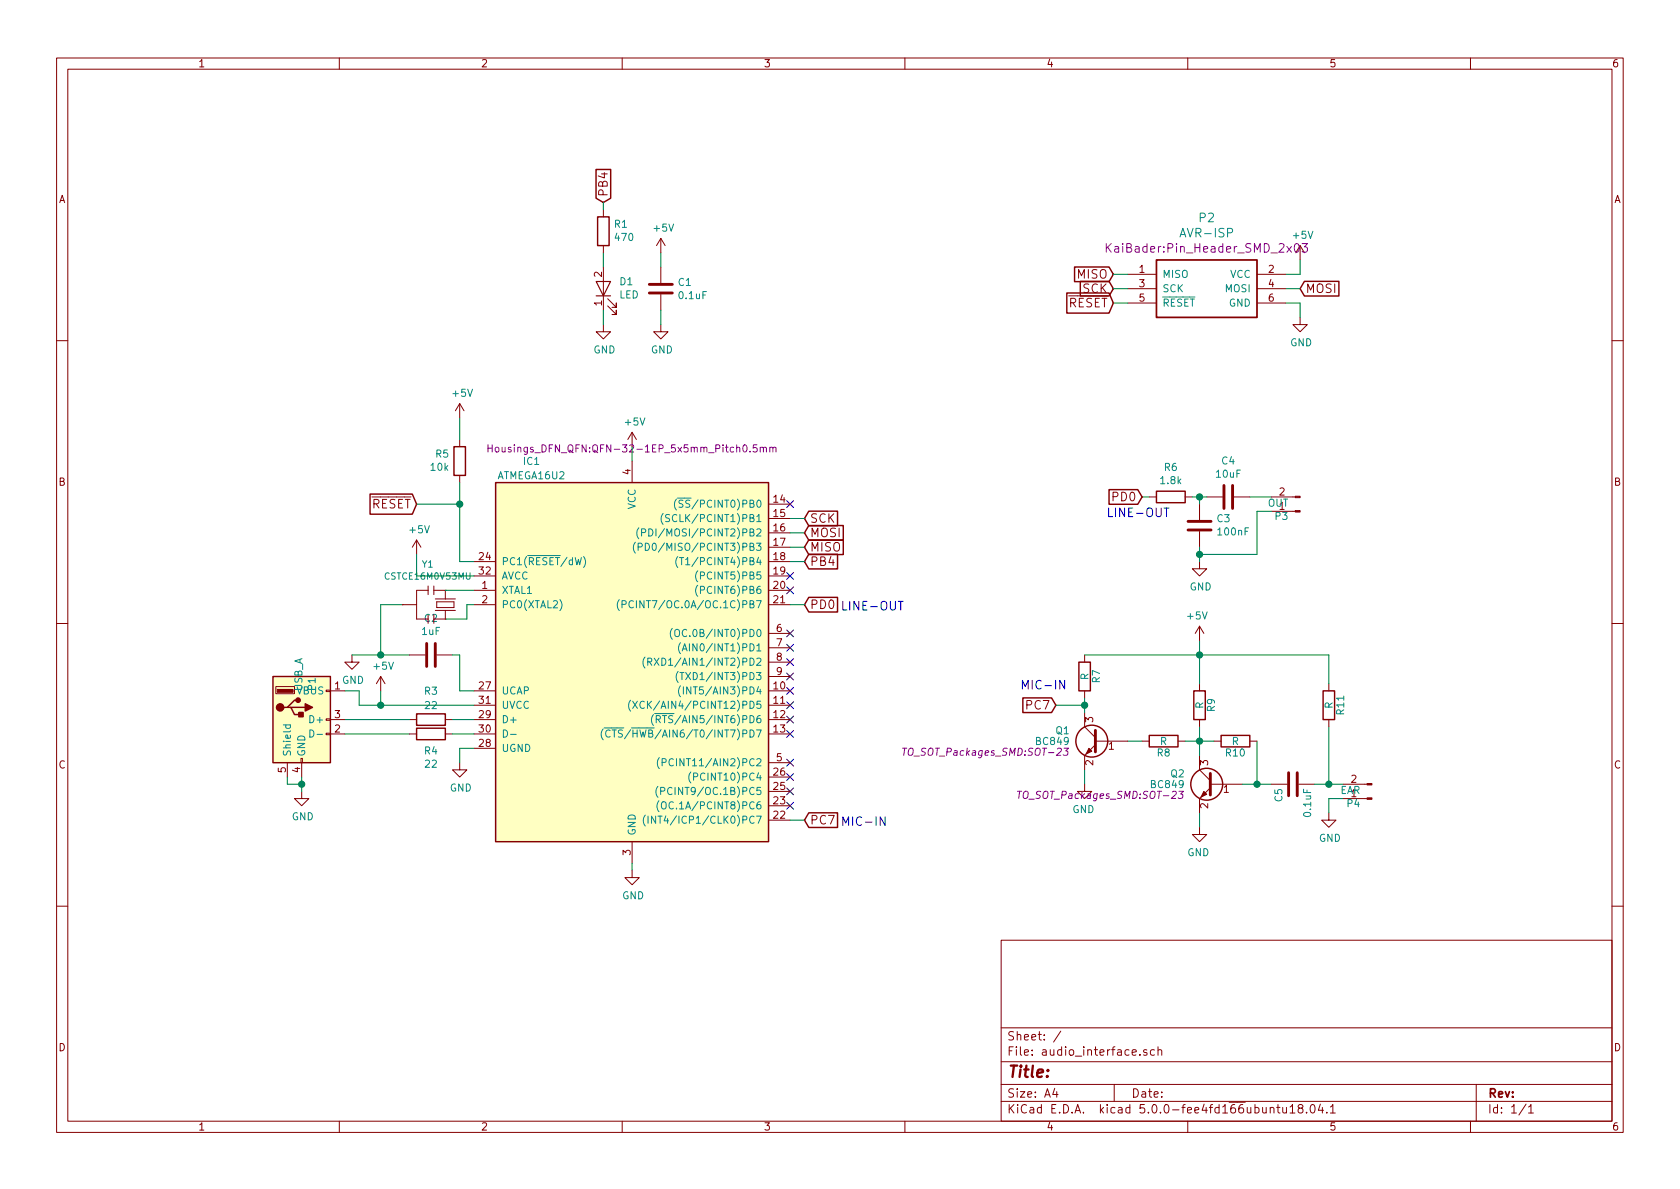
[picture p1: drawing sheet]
EESchema Schematic File Version 4
LIBS:audio_interface-cache
EELAYER 26 0
EELAYER END
$Descr A4 11693 8268
encoding utf-8
Sheet 1 1
Title ""
Date ""
Rev ""
Comp ""
Comment1 ""
Comment2 ""
Comment3 ""
Comment4 ""
$EndDescr
$Comp
L audio_interface-rescue:USB_A P1
U 1 1
P 2100 5000
F 0 "P1" V 2170 5194 50  0000 L CNN
F 1 "USB_A" V 2078 5194 50  0000 L CNN
F 2 "KaiBader:USB_A_MALE" V 2050 4900 50  0001 C CNN
F 3 "" V 2050 4900 50  0000 C CNN
	1    2100 5000
	1    0    0    -1  
$EndComp
$Comp
L audio_interface-rescue:+5V #PWR01
U 1 1
P 9050 1800
F 0 "#PWR01" H 9050 1650 50  0001 C CNN
F 1 "+5V" H 9068 1974 50  0000 C CNN
F 2 "" H 9050 1800 50  0000 C CNN
F 3 "" H 9050 1800 50  0000 C CNN
	1    9050 1800
	1    0    0    -1  
$EndComp
$Comp
L audio_interface-rescue:GND #PWR02
U 1 1
P 9050 2200
F 0 "#PWR02" H 9050 1950 50  0001 C CNN
F 1 "GND" H 9058 2026 50  0000 C CNN
F 2 "" H 9050 2200 50  0000 C CNN
F 3 "" H 9050 2200 50  0000 C CNN
	1    9050 2200
	1    0    0    -1  
$EndComp
$Comp
L KaiBader:AVR-ISP P2
U 1 1
P 7850 1900
F 0 "P2" H 8400 2296 60  0000 C CNN
F 1 "AVR-ISP" H 8400 2190 60  0000 C CNN
F 2 "KaiBader:Pin_Header_SMD_2x03" H 8400 2084 60  0000 C CNN
F 3 "" H 8050 2150 60  0000 C CNN
	1    7850 1900
	1    0    0    -1  
$EndComp
Text GLabel 7750 2100 0    60   Input ~ 0
~RESET
$Comp
L Connector:Conn_01x02_Male P3
U 1 1
P 9050 3550
F 0 "P3" H 9128 3588 50  0000 L CNN
F 1 "OUT" H 9128 3496 50  0000 L CNN
F 2 "Pin_Headers:Pin_Header_Straight_1x02" H 9050 3550 50  0001 C CNN
F 3 "" H 9050 3550 50  0000 C CNN
	1    9050 3550
	-1   0    0    1   
$EndComp
$Comp
L audio_interface-rescue:R R6
U 1 1
P 8150 3450
F 0 "R6" V 7942 3450 50  0000 C CNN
F 1 "1.8k" V 8034 3450 50  0000 C CNN
F 2 "Resistors_SMD:R_0603_HandSoldering" V 8080 3450 50  0001 C CNN
F 3 "" H 8150 3450 50  0000 C CNN
	1    8150 3450
	0    1    1    0   
$EndComp
$Comp
L audio_interface-rescue:C C4
U 1 1
P 8550 3450
F 0 "C4" V 8297 3450 50  0000 C CNN
F 1 "10uF" V 8389 3450 50  0000 C CNN
F 2 "Capacitors_SMD:C_0603_HandSoldering" H 8588 3300 50  0001 C CNN
F 3 "" H 8550 3450 50  0000 C CNN
	1    8550 3450
	0    1    1    0   
$EndComp
$Comp
L audio_interface-rescue:C C3
U 1 1
P 8350 3650
F 0 "C3" H 8235 3604 50  0000 R CNN
F 1 "100nF" H 8235 3696 50  0000 R CNN
F 2 "Capacitors_SMD:C_0603_HandSoldering" H 8388 3500 50  0001 C CNN
F 3 "" H 8350 3650 50  0000 C CNN
	1    8350 3650
	-1   0    0    1   
$EndComp
$Comp
L audio_interface-rescue:GND #PWR03
U 1 1
P 8350 3900
F 0 "#PWR03" H 8350 3650 50  0001 C CNN
F 1 "GND" H 8358 3726 50  0000 C CNN
F 2 "" H 8350 3900 50  0000 C CNN
F 3 "" H 8350 3900 50  0000 C CNN
	1    8350 3900
	1    0    0    -1  
$EndComp
Text Notes 7700 3600 0    60   ~ 0
LINE-OUT
$Comp
L audio_interface-rescue:R R3
U 1 1
P 3000 5000
F 0 "R3" V 2800 5000 50  0000 C CNN
F 1 "22" V 2900 5000 50  0000 C CNN
F 2 "Resistors_SMD:R_0603_HandSoldering" V 2930 5000 50  0001 C CNN
F 3 "" H 3000 5000 50  0000 C CNN
	1    3000 5000
	0    1    1    0   
$EndComp
$Comp
L audio_interface-rescue:R R4
U 1 1
P 3000 5100
F 0 "R4" V 3116 5100 50  0000 C CNN
F 1 "22" V 3208 5100 50  0000 C CNN
F 2 "Resistors_SMD:R_0603_HandSoldering" V 2930 5100 50  0001 C CNN
F 3 "" H 3000 5100 50  0000 C CNN
	1    3000 5100
	0    1    1    0   
$EndComp
$Comp
L audio_interface-rescue:GND #PWR04
U 1 1
P 3200 5300
F 0 "#PWR04" H 3200 5050 50  0001 C CNN
F 1 "GND" H 3208 5126 50  0000 C CNN
F 2 "" H 3200 5300 50  0000 C CNN
F 3 "" H 3200 5300 50  0000 C CNN
	1    3200 5300
	1    0    0    -1  
$EndComp
$Comp
L audio_interface-rescue:GND #PWR05
U 1 1
P 4400 6050
F 0 "#PWR05" H 4400 5800 50  0001 C CNN
F 1 "GND" H 4408 5876 50  0000 C CNN
F 2 "" H 4400 6050 50  0000 C CNN
F 3 "" H 4400 6050 50  0000 C CNN
	1    4400 6050
	1    0    0    -1  
$EndComp
$Comp
L audio_interface-rescue:C C2
U 1 1
P 3000 4550
F 0 "C2" V 3252 4550 50  0000 C CNN
F 1 "1uF" V 3161 4550 50  0000 C CNN
F 2 "Capacitors_SMD:C_0603_HandSoldering" H 3038 4400 50  0001 C CNN
F 3 "" H 3000 4550 50  0000 C CNN
	1    3000 4550
	0    -1   -1   0   
$EndComp
$Comp
L audio_interface-rescue:+5V #PWR06
U 1 1
P 2650 4800
F 0 "#PWR06" H 2650 4650 50  0001 C CNN
F 1 "+5V" H 2668 4974 50  0000 C CNN
F 2 "" H 2650 4800 50  0000 C CNN
F 3 "" H 2650 4800 50  0000 C CNN
	1    2650 4800
	1    0    0    -1  
$EndComp
Text GLabel 2900 3500 0    60   Input ~ 0
~RESET
$Comp
L audio_interface-rescue:GND #PWR07
U 1 1
P 2450 4550
F 0 "#PWR07" H 2450 4300 50  0001 C CNN
F 1 "GND" H 2458 4376 50  0000 C CNN
F 2 "" H 2450 4550 50  0000 C CNN
F 3 "" H 2450 4550 50  0000 C CNN
	1    2450 4550
	1    0    0    -1  
$EndComp
$Comp
L audio_interface-rescue:+5V #PWR08
U 1 1
P 3200 2900
F 0 "#PWR08" H 3200 2750 50  0001 C CNN
F 1 "+5V" H 3218 3074 50  0000 C CNN
F 2 "" H 3200 2900 50  0000 C CNN
F 3 "" H 3200 2900 50  0000 C CNN
	1    3200 2900
	1    0    0    -1  
$EndComp
$Comp
L audio_interface-rescue:R R5
U 1 1
P 3200 3200
F 0 "R5" H 3270 3154 50  0000 L CNN
F 1 "10k" H 3270 3246 50  0000 L CNN
F 2 "Resistors_SMD:R_0603_HandSoldering" V 3130 3200 50  0001 C CNN
F 3 "" H 3200 3200 50  0000 C CNN
	1    3200 3200
	-1   0    0    1   
$EndComp
$Comp
L audio_interface-rescue:+5V #PWR09
U 1 1
P 4400 3100
F 0 "#PWR09" H 4400 2950 50  0001 C CNN
F 1 "+5V" H 4418 3274 50  0000 C CNN
F 2 "" H 4400 3100 50  0000 C CNN
F 3 "" H 4400 3100 50  0000 C CNN
	1    4400 3100
	1    0    0    -1  
$EndComp
Text GLabel 5600 3900 2    60   Input ~ 0
PB4
$Comp
L audio_interface-rescue:C C1
U 1 1
P 4600 2000
F 0 "C1" H 4715 2046 50  0000 L CNN
F 1 "0.1uF" H 4715 1954 50  0000 L CNN
F 2 "Capacitors_SMD:C_0603_HandSoldering" H 4638 1850 50  0001 C CNN
F 3 "" H 4600 2000 50  0000 C CNN
	1    4600 2000
	1    0    0    -1  
$EndComp
$Comp
L audio_interface-rescue:GND #PWR010
U 1 1
P 4600 2250
F 0 "#PWR010" H 4600 2000 50  0001 C CNN
F 1 "GND" H 4608 2076 50  0000 C CNN
F 2 "" H 4600 2250 50  0000 C CNN
F 3 "" H 4600 2250 50  0000 C CNN
	1    4600 2250
	1    0    0    -1  
$EndComp
$Comp
L audio_interface-rescue:+5V #PWR011
U 1 1
P 4600 1750
F 0 "#PWR011" H 4600 1600 50  0001 C CNN
F 1 "+5V" H 4618 1924 50  0000 C CNN
F 2 "" H 4600 1750 50  0000 C CNN
F 3 "" H 4600 1750 50  0000 C CNN
	1    4600 1750
	1    0    0    -1  
$EndComp
Text GLabel 7750 2000 0    60   Input ~ 0
SCK
Text GLabel 7750 1900 0    60   Input ~ 0
MISO
Text GLabel 9050 2000 2    60   Input ~ 0
MOSI
Text GLabel 5600 3700 2    60   Input ~ 0
MOSI
Text GLabel 5600 3800 2    60   Input ~ 0
MISO
Text GLabel 5600 3600 2    60   Input ~ 0
SCK
Text GLabel 5600 5700 2    60   Input ~ 0
PC7
Text GLabel 5600 4200 2    60   Input ~ 0
PD0
Text GLabel 7950 3450 0    60   Input ~ 0
PD0
Text Notes 5850 5750 0    60   ~ 0
MIC-IN
Text Notes 5850 4250 0    60   ~ 0
LINE-OUT
$Comp
L KaiBader:CSTCE16M0V53MU Y1
U 1 1
P 3100 4200
F 0 "Y1" H 2978 4484 45  0000 C CNN
F 1 "CSTCE16M0V53MU" H 2978 4400 45  0000 C CNN
F 2 "KaiBader:CSTCE16M0V53" H 3000 4350 20  0001 C CNN
F 3 "" H 3100 4200 60  0000 C CNN
	1    3100 4200
	1    0    0    -1  
$EndComp
NoConn ~ 5500 3500
NoConn ~ 5500 4100
NoConn ~ 5500 4800
NoConn ~ 5500 4900
NoConn ~ 5500 5000
NoConn ~ 5500 5100
NoConn ~ 5500 5300
NoConn ~ 5500 5400
NoConn ~ 5500 5500
NoConn ~ 5500 5600
NoConn ~ 5500 4500
NoConn ~ 5500 4600
NoConn ~ 5500 4700
NoConn ~ 5500 4400
$Comp
L audio_interface-rescue:ATMEGA16U2-AU IC1
U 1 1
P 4400 4600
F 0 "IC1" H 3700 6000 50  0000 C CNN
F 1 "ATMEGA16U2" H 3700 5900 50  0000 C CNN
F 2 "Housings_DFN_QFN:QFN-32-1EP_5x5mm_Pitch0.5mm" H 4400 6087 50  0000 C CNN
F 3 "http://www.atmel.com/Images/doc7799.pdf" H 4500 3150 50  0001 C CNN
	1    4400 4600
	1    0    0    -1  
$EndComp
$Comp
L audio_interface-rescue:+5V #PWR012
U 1 1
P 2900 3850
F 0 "#PWR012" H 2900 3700 50  0001 C CNN
F 1 "+5V" H 2918 4024 50  0000 C CNN
F 2 "" H 2900 3850 50  0000 C CNN
F 3 "" H 2900 3850 50  0000 C CNN
	1    2900 3850
	1    0    0    -1  
$EndComp
Wire Wire Line
	8950 1900 9050 1900
Wire Wire Line
	9050 1900 9050 1800
Wire Wire Line
	7750 2100 7850 2100
Wire Wire Line
	8300 3450 8350 3450
Wire Wire Line
	8350 3500 8350 3450
Connection ~ 8350 3450
Wire Wire Line
	8700 3450 8850 3450
Wire Wire Line
	8350 3800 8350 3850
Wire Wire Line
	8000 3450 7950 3450
Wire Wire Line
	4400 6000 4400 6050
Wire Wire Line
	3300 5200 3200 5200
Wire Wire Line
	3200 5200 3200 5300
Wire Wire Line
	3300 5100 3150 5100
Wire Wire Line
	3300 5000 3150 5000
Wire Wire Line
	3200 4550 3200 4800
Wire Wire Line
	3200 4800 3300 4800
Wire Wire Line
	2400 5100 2850 5100
Wire Wire Line
	2400 5000 2850 5000
Wire Wire Line
	2650 4200 2650 4550
Wire Wire Line
	2650 4800 2650 4900
Wire Wire Line
	2650 4900 3300 4900
Wire Wire Line
	4400 3200 4400 3100
Wire Wire Line
	5500 3900 5600 3900
Wire Wire Line
	4600 2150 4600 2250
Wire Wire Line
	7750 2000 7850 2000
Wire Wire Line
	7750 1900 7850 1900
Wire Wire Line
	9050 2000 8950 2000
Wire Wire Line
	5500 3600 5600 3600
Wire Wire Line
	5500 3700 5600 3700
Wire Wire Line
	5500 3800 5600 3800
Wire Wire Line
	5500 5700 5600 5700
Wire Wire Line
	5500 4200 5600 4200
Wire Wire Line
	3200 4550 3150 4550
Connection ~ 2650 4550
Wire Wire Line
	3100 4300 3250 4300
Wire Wire Line
	3250 4300 3250 4200
Wire Wire Line
	3250 4200 3300 4200
Wire Wire Line
	3100 4100 3300 4100
Wire Wire Line
	4600 1850 4600 1750
Wire Wire Line
	9050 2200 9050 2100
Wire Wire Line
	9050 2100 8950 2100
Wire Wire Line
	3300 4000 2900 4000
Wire Wire Line
	3200 3900 3300 3900
Wire Wire Line
	3200 3350 3200 3500
Wire Wire Line
	2900 4000 2900 3850
Connection ~ 3200 3500
Wire Wire Line
	3200 3050 3200 2900
Wire Wire Line
	8850 3550 8750 3550
Wire Wire Line
	8750 3550 8750 3850
Wire Wire Line
	8750 3850 8350 3850
Connection ~ 8350 3850
$Comp
L audio_interface-rescue:R R8
U 1 1
P 8100 5150
F 0 "R8" V 8180 5150 50  0000 C CNN
F 1 "R" V 8100 5150 50  0000 C CNN
F 2 "Resistors_SMD:R_0603_HandSoldering" V 8030 5150 50  0001 C CNN
F 3 "" H 8100 5150 50  0000 C CNN
	1    8100 5150
	0    -1   1    0   
$EndComp
$Comp
L audio_interface-rescue:R R10
U 1 1
P 8600 5150
F 0 "R10" V 8680 5150 50  0000 C CNN
F 1 "R" V 8600 5150 50  0000 C CNN
F 2 "Resistors_SMD:R_0603_HandSoldering" V 8530 5150 50  0001 C CNN
F 3 "" H 8600 5150 50  0000 C CNN
	1    8600 5150
	0    -1   1    0   
$EndComp
$Comp
L audio_interface-rescue:R R9
U 1 1
P 8350 4900
F 0 "R9" V 8430 4900 50  0000 C CNN
F 1 "R" V 8350 4900 50  0000 C CNN
F 2 "Resistors_SMD:R_0603_HandSoldering" V 8280 4900 50  0001 C CNN
F 3 "" H 8350 4900 50  0000 C CNN
	1    8350 4900
	1    0    0    1   
$EndComp
$Comp
L audio_interface-rescue:R R7
U 1 1
P 7550 4700
F 0 "R7" V 7630 4700 50  0000 C CNN
F 1 "R" V 7550 4700 50  0000 C CNN
F 2 "Resistors_SMD:R_0603_HandSoldering" V 7480 4700 50  0001 C CNN
F 3 "" H 7550 4700 50  0000 C CNN
	1    7550 4700
	1    0    0    1   
$EndComp
$Comp
L audio_interface-rescue:R R11
U 1 1
P 9250 4900
F 0 "R11" V 9330 4900 50  0000 C CNN
F 1 "R" V 9250 4900 50  0000 C CNN
F 2 "Resistors_SMD:R_0603_HandSoldering" V 9180 4900 50  0001 C CNN
F 3 "" H 9250 4900 50  0000 C CNN
	1    9250 4900
	1    0    0    1   
$EndComp
$Comp
L audio_interface-rescue:C C5
U 1 1
P 9000 5450
F 0 "C5" H 9025 5550 50  0000 L CNN
F 1 "0.1uF" H 9025 5350 50  0000 L CNN
F 2 "Capacitors_SMD:C_0603_HandSoldering" H 9038 5300 50  0001 C CNN
F 3 "" H 9000 5450 50  0000 C CNN
	1    9000 5450
	0    -1   1    0   
$EndComp
Wire Wire Line
	8350 5050 8350 5150
Wire Wire Line
	8250 5150 8350 5150
Connection ~ 8350 5150
Wire Wire Line
	7950 5150 7850 5150
Wire Wire Line
	7550 4850 7550 4900
Wire Wire Line
	7550 4550 8350 4550
Wire Wire Line
	8350 4450 8350 4550
Wire Wire Line
	9250 4550 9250 4750
Connection ~ 8350 4550
Wire Wire Line
	9150 5450 9250 5450
Wire Wire Line
	9250 5450 9250 5050
Connection ~ 9250 5450
Text GLabel 7350 4900 0    60   Input ~ 0
PC7
Text Notes 7100 4800 0    60   ~ 0
MIC-IN
$Comp
L audio_interface-rescue:GND #PWR013
U 1 1
P 7550 5450
F 0 "#PWR013" H 7550 5200 50  0001 C CNN
F 1 "GND" H 7558 5276 50  0000 C CNN
F 2 "" H 7550 5450 50  0000 C CNN
F 3 "" H 7550 5450 50  0000 C CNN
	1    7550 5450
	-1   0    0    -1  
$EndComp
$Comp
L audio_interface-rescue:GND #PWR014
U 1 1
P 8350 5750
F 0 "#PWR014" H 8350 5500 50  0001 C CNN
F 1 "GND" H 8358 5576 50  0000 C CNN
F 2 "" H 8350 5750 50  0000 C CNN
F 3 "" H 8350 5750 50  0000 C CNN
	1    8350 5750
	-1   0    0    -1  
$EndComp
Wire Wire Line
	8350 5650 8350 5750
Wire Wire Line
	7550 5350 7550 5450
Connection ~ 7550 4900
$Comp
L Connector:Conn_01x02_Male P4
U 1 1
P 9550 5550
F 0 "P4" H 9627 5588 50  0000 L CNN
F 1 "EAR" H 9627 5496 50  0000 L CNN
F 2 "" H 9550 5550 50  0001 C CNN
F 3 "" H 9550 5550 50  0000 C CNN
	1    9550 5550
	-1   0    0    1   
$EndComp
$Comp
L audio_interface-rescue:GND #PWR015
U 1 1
P 9250 5650
F 0 "#PWR015" H 9250 5400 50  0001 C CNN
F 1 "GND" H 9258 5476 50  0000 C CNN
F 2 "" H 9250 5650 50  0000 C CNN
F 3 "" H 9250 5650 50  0000 C CNN
	1    9250 5650
	1    0    0    -1  
$EndComp
$Comp
L audio_interface-rescue:+5V #PWR016
U 1 1
P 8350 4450
F 0 "#PWR016" H 8350 4300 50  0001 C CNN
F 1 "+5V" H 8368 4624 50  0000 C CNN
F 2 "" H 8350 4450 50  0000 C CNN
F 3 "" H 8350 4450 50  0000 C CNN
	1    8350 4450
	-1   0    0    -1  
$EndComp
Wire Wire Line
	7550 4900 7350 4900
Wire Wire Line
	9350 5550 9250 5550
Wire Wire Line
	9250 5550 9250 5650
$Comp
L audio_interface-rescue:BC849 Q2
U 1 1
P 8450 5450
F 0 "Q2" H 8650 5525 50  0000 L CNN
F 1 "BC849" H 8650 5450 50  0000 L CNN
F 2 "TO_SOT_Packages_SMD:SOT-23" H 8650 5375 50  0000 L CIN
F 3 "" H 8450 5450 50  0000 L CNN
	1    8450 5450
	-1   0    0    -1  
$EndComp
$Comp
L audio_interface-rescue:BC849 Q1
U 1 1
P 7650 5150
F 0 "Q1" H 7850 5225 50  0000 L CNN
F 1 "BC849" H 7850 5150 50  0000 L CNN
F 2 "TO_SOT_Packages_SMD:SOT-23" H 7850 5075 50  0000 L CIN
F 3 "" H 7650 5150 50  0000 L CNN
	1    7650 5150
	-1   0    0    -1  
$EndComp
$Comp
L audio_interface-rescue:GND #PWR017
U 1 1
P 4200 2250
F 0 "#PWR017" H 4200 2000 50  0001 C CNN
F 1 "GND" H 4208 2076 50  0000 C CNN
F 2 "" H 4200 2250 50  0000 C CNN
F 3 "" H 4200 2250 50  0000 C CNN
	1    4200 2250
	1    0    0    -1  
$EndComp
$Comp
L audio_interface-rescue:LED D1
U 1 1
P 4200 2000
F 0 "D1" V 4246 1892 50  0000 R CNN
F 1 "LED" V 4154 1892 50  0000 R CNN
F 2 "LEDs:LED-3MM" H 4200 2000 50  0001 C CNN
F 3 "" H 4200 2000 50  0000 C CNN
	1    4200 2000
	0    -1   -1   0   
$EndComp
$Comp
L audio_interface-rescue:R R1
U 1 1
P 4200 1600
F 0 "R1" H 4130 1554 50  0000 R CNN
F 1 "470" H 4130 1646 50  0000 R CNN
F 2 "Resistors_SMD:R_0603_HandSoldering" V 4130 1600 50  0001 C CNN
F 3 "" H 4200 1600 50  0000 C CNN
	1    4200 1600
	-1   0    0    1   
$EndComp
Text GLabel 4200 1400 1    60   Input ~ 0
PB4
Wire Wire Line
	4200 1450 4200 1400
NoConn ~ 5500 4000
Wire Wire Line
	2900 3500 3200 3500
Wire Wire Line
	2650 4200 2800 4200
Wire Wire Line
	8350 3450 8400 3450
Wire Wire Line
	2650 4550 2850 4550
Wire Wire Line
	2450 4550 2650 4550
Wire Wire Line
	3200 3500 3200 3900
Wire Wire Line
	8350 3850 8350 3900
Wire Wire Line
	8350 5150 8350 5250
Wire Wire Line
	8350 5150 8450 5150
Wire Wire Line
	8350 4550 9250 4550
Wire Wire Line
	8350 4550 8350 4750
Wire Wire Line
	9250 5450 9350 5450
Wire Wire Line
	7550 4900 7550 4950
Wire Wire Line
	8650 5450 8750 5450
Wire Wire Line
	4200 1750 4200 1850
Wire Wire Line
	4200 2150 4200 2250
Wire Wire Line
	8750 5150 8750 5450
Connection ~ 8750 5450
Wire Wire Line
	8750 5450 8850 5450
Wire Wire Line
	2400 4800 2500 4800
Wire Wire Line
	2500 4800 2500 4900
Wire Wire Line
	2500 4900 2650 4900
Connection ~ 2650 4900
$Comp
L audio_interface-rescue:GND #PWR?
U 1 1
P 2100 5500
F 0 "#PWR?" H 2100 5250 50  0001 C CNN
F 1 "GND" H 2108 5326 50  0000 C CNN
F 2 "" H 2100 5500 50  0000 C CNN
F 3 "" H 2100 5500 50  0000 C CNN
	1    2100 5500
	1    0    0    -1  
$EndComp
Wire Wire Line
	2000 5400 2000 5450
Wire Wire Line
	2000 5450 2100 5450
Wire Wire Line
	2100 5450 2100 5500
Wire Wire Line
	2100 5400 2100 5450
Connection ~ 2100 5450
$EndSCHEMATC
